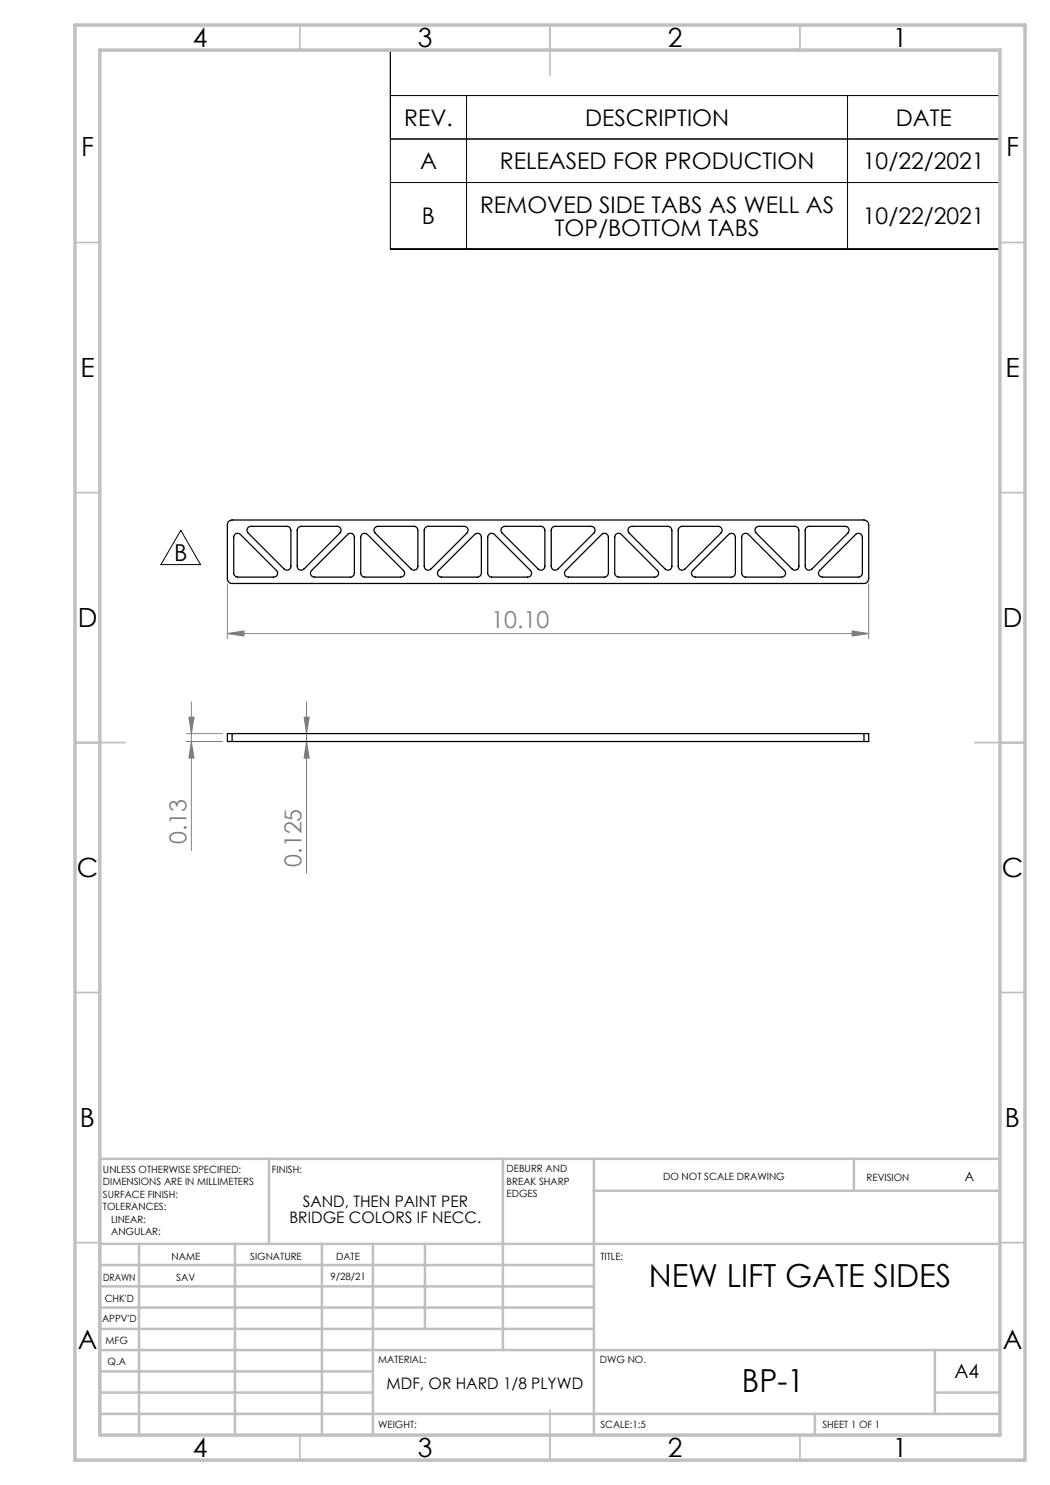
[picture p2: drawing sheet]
<svg xmlns="http://www.w3.org/2000/svg" width="210mm" height="297mm" viewBox="0 0 210 297" stroke-linecap="round" stroke-linejoin="round" font-family="sans-serif">
<g fill="none" stroke="#808080" stroke-width=".2">
<path d="M45.5 116.7v11M173.7 116.7v11M45.5 126.7l3.3-.5v1zM45.5 126.7h128.2M170.4 126.2l3.3 .5-3.3 .5zM37.3 148.3h7.2M37.3 146.7h7.2M37.8 143.4h1l-.5 3.3zM38.3 148.3l.5 3.3h-1zM38.3 140.4v29.7M60.8 143.4h1l-.5 3.3zM61.3 148.3l.5 3.3h-1z"/>
<path d="M61.3 140.4v34.3"/>
</g>
<path d="M78.1 10h121.9v39.8h-121.9zM78.1 19.1h121.9M93.3 19.1v30.7M169.5 19.1v30.7M78.1 36.5h121.9M200 27.8h-121.9M36.2 106.1l3.9 6.8h-7.9z" fill="none" stroke="#000" stroke-width=".2"/>
<g fill="none" stroke="#c0c0c0" stroke-width=".35">
<path d="M60 5v5M110 5v10M160 5v5M15 48.5h5M200 48.5h5M15 98.5h5M200 98.5h5M15 148.5h10M195 148.5h10M15 198.5h5M200 198.5h5M15 248.5h5"/>
<path d="M200 248.5h5M60 287v5M110 282v10M160 287v5"/>
</g>
<g fill="none" stroke="#c0c0c0" stroke-width=".5">
<path d="M53.8 231.8v17M100.6 231.8v38.2M118.8 231.8v55.2M118.8 238.2h81.2M170.8 231.8v6.4M200 231.8h-180v55.2M20 248.8h180M20 257.3h98.8M20 253h98.8M27.8 248.8v38.2M47 248.8v38.2M64.4 248.8v38.2"/>
<path d="M74.6 248.8v38.2M85 248.8v17M20 265.8h98.8M20 261.5h98.8M20 278.5h54.6M20 274.3h54.6M20 270h180M187 278.5h13M187 270v12.8M20 282.8h180M163 282.8v4.2"/>
</g>
<path d="M15 5h190v287h-190zM20 10h180v277h-180z" fill="none" stroke="#c0c0c0" stroke-width=".7"/>
<g fill="#808080">
<path d="M45.5 126.7l3.3-.5v1zM170.4 126.2l3.3 .5-3.3 .5z"/>
<path d="M61.3 148.3l.5 3.3h-1zM60.8 143.4h1l-.5 3.3zM38.3 148.3l.5 3.3h-1zM37.8 143.4h1l-.5 3.3z"/>
</g>
<g fill="none" stroke="#000" stroke-width=".25">
<path d="M45.6 104.4l.5-.3 .3-.1h126.4a.96 .96 0 0 1 .9 .9v10.8a.96 .96 0 0 1-.9 1h-126.4a.96 .96 0 0 1-.9-1v-10.9zM47 106.8l.4-.2 .7 .3 7.2 7.2a.78 .78 0 0 1 .2 .8 .78 .78 0 0 1-.8 .5h-7.2a.85 .85 0 0 1-.8-.8v-7.1zM49.6 105.5l.6-.2h7.2a.85 .85 0 0 1 .8 .8v7.1a.78 .78 0 0 1-.5 .8 .78 .78 0 0 1-.9-.2l-7.2-7.2-.2-.6zM59.7 105.5l.4-.2h7.3a.78 .78 0 0 1 .8 .4 .78 .78 0 0 1-.2 .9l-7.2 7.2a.78 .78 0 0 1-.9 .2 .78 .78 0 0 1-.5-.8v-7.3zM62.3 114.1l7.2-7.2a.78 .78 0 0 1 .9-.2 .78 .78 0 0 1 .5 .8v7.1a.85 .85 0 0 1-.8 .8h-7.2a.78 .78 0 0 1-.7-.5 .78 .78 0 0 1 .1-.8zM72.4 106.8l.4-.2 .7 .3 7.2 7.2a.78 .78 0 0 1 .2 .8 .78 .78 0 0 1-.8 .5h-7.2a.85 .85 0 0 1-.8-.8v-7.1zM75 105.5l.6-.2h7.2a.85 .85 0 0 1 .8 .8v7.1a.78 .78 0 0 1-.5 .8 .78 .78 0 0 1-.9-.2l-7.2-7.2-.2-.6zM85 105.6l.5-.3h7.3a.78 .78 0 0 1 .8 .4 .78 .78 0 0 1-.2 .9l-7.2 7.2a.78 .78 0 0 1-.9 .2 .78 .78 0 0 1-.5-.8v-7.3zM94.9 106.9a.78 .78 0 0 1 .9-.2 .78 .78 0 0 1 .5 .8v7.1a.85 .85 0 0 1-.8 .8h-7.2a.78 .78 0 0 1-.7-.5 .78 .78 0 0 1 .1-.8zM97.8 106.8l.4-.2 .7 .3 7.2 7.2a.78 .78 0 0 1 .2 .8 .78 .78 0 0 1-.8 .5h-7.2a.85 .85 0 0 1-.8-.8v-7.1zM100.4 105.5l.6-.2h7.2a.85 .85 0 0 1 .8 .8v7.1a.78 .78 0 0 1-.5 .8 .78 .78 0 0 1-.9-.2l-7.2-7.2-.2-.6zM110.4 105.6l.5-.3h7.3a.78 .78 0 0 1 .8 .4 .78 .78 0 0 1-.2 .9l-7.2 7.2a.78 .78 0 0 1-.9 .2 .78 .78 0 0 1-.5-.8v-7.3z"/>
<path d="M120.3 106.9a.78 .78 0 0 1 .9-.2 .78 .78 0 0 1 .5 .8v7.1a.85 .85 0 0 1-.8 .8h-7.2a.78 .78 0 0 1-.7-.5 .78 .78 0 0 1 .1-.8zM123.2 106.8l.4-.2 .7 .3 7.2 7.2a.78 .78 0 0 1 .2 .8 .78 .78 0 0 1-.8 .5h-7.2a.85 .85 0 0 1-.8-.8v-7.1zM125.8 105.5l.6-.2h7.2a.85 .85 0 0 1 .8 .8v7.1a.78 .78 0 0 1-.5 .8 .78 .78 0 0 1-.9-.2l-7.2-7.2-.2-.6zM135.8 105.6l.5-.3h7.3a.78 .78 0 0 1 .8 .4 .78 .78 0 0 1-.2 .9l-7.2 7.2a.78 .78 0 0 1-.9 .2 .78 .78 0 0 1-.5-.8v-7.3zM145.7 106.9a.78 .78 0 0 1 .9-.2 .78 .78 0 0 1 .5 .8v7.1a.85 .85 0 0 1-.8 .8h-7.2a.78 .78 0 0 1-.7-.5 .78 .78 0 0 1 .1-.8zM148.6 106.8l.4-.2 .7 .3 7.2 7.2a.78 .78 0 0 1 .2 .8 .78 .78 0 0 1-.8 .5h-7.2a.85 .85 0 0 1-.8-.8v-7.1zM151.2 105.5l.6-.2h7.2a.85 .85 0 0 1 .8 .8v7.1a.78 .78 0 0 1-.5 .8 .78 .78 0 0 1-.9-.2l-7.2-7.2-.2-.6zM161.4 105.4l.3-.1h7.3a.78 .78 0 0 1 .8 .4 .78 .78 0 0 1-.2 .9l-7.2 7.2a.78 .78 0 0 1-.9 .2 .78 .78 0 0 1-.5-.8v-7.3zM171.1 106.9a.78 .78 0 0 1 .9-.2 .78 .78 0 0 1 .5 .8v7.1a.85 .85 0 0 1-.8 .8h-7.2a.78 .78 0 0 1-.7-.5 .78 .78 0 0 1 .1-.8zM46.4 146.7h-.9v1.6h.9M46.4 146.7v1.6M46.4 146.7h126.4"/>
<path d="M46.4 148.3h126.4M172.8 146.7h.9v1.6h-.9M172.8 146.7v1.6"/>
</g>
<g font-size="6.3">
<text x="129.7" y="257.5">NEW LIFT GATE SIDES</text>
<text x="148.4" y="278.4">BP-1</text>
</g>
<g font-size="5.3">
<text x="38.5" y="9.5">4</text>
<text x="83.5" y="9.5">3</text>
<text x="133.6" y="9.5">2</text>
<text x="178.6" y="9.5">1</text>
<text x="16.2" y="31.2">F</text>
<text x="201.2" y="31.2">F</text>
<text x="16.1" y="75.5">E</text>
<text x="201.1" y="75.5">E</text>
<text x="15.5" y="125.5">D</text>
<text x="200.5" y="125.5">D</text>
<text x="15.4" y="175.5">C</text>
<text x="200.4" y="175.5">C</text>
<text x="16" y="225.5">B</text>
<text x="201" y="225.5">B</text>
<text x="15.5" y="269.8">A</text>
<text x="200.5" y="269.8">A</text>
<text x="38.5" y="291.5">4</text>
<text x="83.5" y="291.5">3</text>
<text x="133.6" y="291.5">2</text>
<text x="178.6" y="291.5">1</text>
</g>
<text font-size="4.7" x="34.9" y="112.2">B</text>
<g font-size="4.7" fill="#808080">
<text x="98.2" y="125.7">10.10</text>
<text x="37.3" y="168.8" transform="rotate(-90 37.3 168.8)">0.13</text>
<text x="60.3" y="173.4" transform="rotate(-90 60.3 173.4)">0.125</text>
</g>
<g font-size="4.6">
<text x="80.8" y="25.2">REV.</text>
<text x="117" y="25.2">DESCRIPTION</text>
<text x="179.2" y="25.2">DATE</text>
<text x="84" y="33.9">A</text>
<text x="100" y="33.9">RELEASED FOR PRODUCTION</text>
<text x="172.6" y="33.9">10/22/2021</text>
<text x="84.4" y="44.8">B</text>
<text x="96" y="42.6">REMOVED SIDE TABS AS WELL AS</text>
<text x="111" y="47.1">TOP/BOTTOM TABS</text>
<text x="172.6" y="44.8">10/22/2021</text>
</g>
<text font-size="3.9" x="190.9" y="275.5">A4</text>
<g font-size="3.2">
<text x="57.9" y="244.6">BRIDGE COLORS IF NECC.</text>
<text x="60.5" y="241.4">SAND, THEN PAINT PER</text>
<text x="77.3" y="277.9">MDF, OR HARD 1/8 PLYWD</text>
</g>
<text font-size="2.5" x="192.9" y="236.1">A</text>
<g font-size="2">
<text x="20.6" y="234.6">UNLESS OTHERWISE SPECIFIED:</text>
<text x="20.6" y="237.1">DIMENSIONS ARE IN MILLIMETERS</text>
<text x="20.6" y="239.6">SURFACE FINISH:</text>
<text x="54.4" y="234.6">FINISH:</text>
<text x="101.3" y="234.5">DEBURR AND</text>
<text x="101.3" y="237">BREAK SHARP</text>
<text x="101.3" y="239.5">EDGES</text>
<text x="132.6" y="236">DO NOT SCALE DRAWING</text>
<text x="173.3" y="236.2">REVISION</text>
<text x="20.6" y="242.1">TOLERANCES:</text>
<text x="22.2" y="244.6">LINEAR:</text>
<text x="22.2" y="247.1">ANGULAR:</text>
<text x="34.3" y="252">NAME</text>
<text x="50" y="251.9">SIGNATURE</text>
<text x="67.2" y="251.9">DATE</text>
<text x="120.1" y="251.9">TITLE:</text>
<text x="20.6" y="256.1">DRAWN</text>
<text x="35.3" y="256.1">SAV</text>
<text x="66.1" y="255.9">9/28/21</text>
<text x="20.9" y="260.3">CHK'D</text>
<text x="20.4" y="264.4">APPV'D</text>
<text x="21.1" y="268.8">MFG</text>
<text x="21.5" y="273">Q.A</text>
<text x="75.6" y="272.5">MATERIAL:</text>
<text x="120" y="272.5">DWG NO.</text>
<text x="75.6" y="285.5">WEIGHT:</text>
<text x="120.1" y="285.6">SCALE:1:5</text>
<text x="164.5" y="285.6">SHEET 1 OF 1</text>
</g>
</svg>
